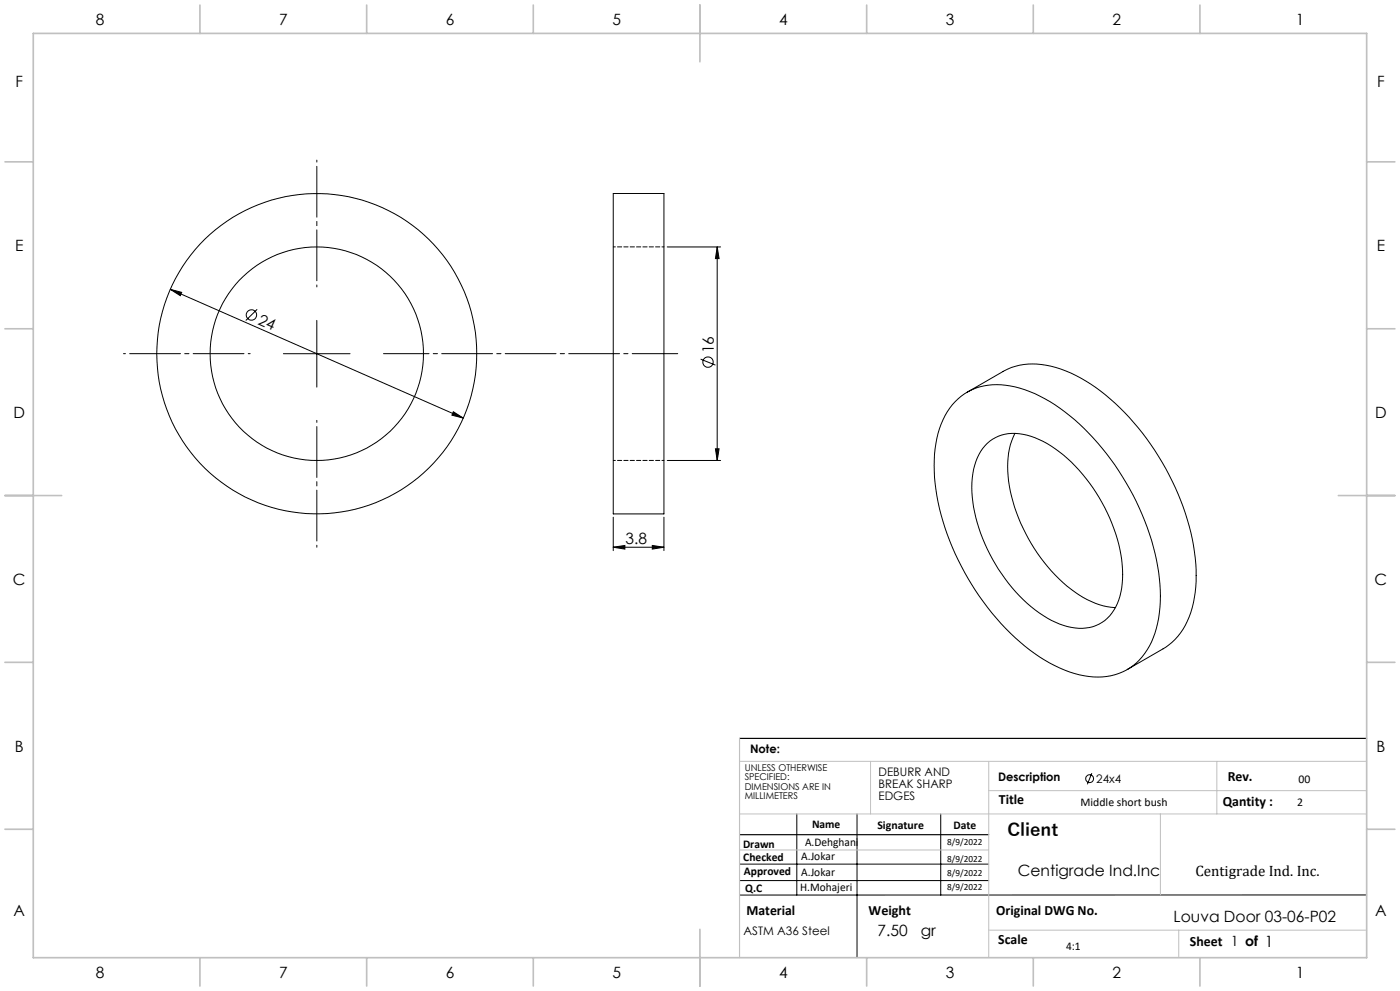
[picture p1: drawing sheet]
<svg xmlns="http://www.w3.org/2000/svg" width="420mm" height="297mm" viewBox="0 0 420 297" stroke-linecap="round" stroke-linejoin="round" font-family="sans-serif">
<g fill="none" stroke="#000" stroke-width=".3">
<path d="M184 58h15.2v96h-15.2zM200.2 74h16M215.2 74l.5 3.5h-1.1zM215.2 74v64M51.1 86.7l87.9 38.6M51.1 86.7l3.4 .9-.4 1zM77.2 92.7l-3.5 3.4M95 96v20M85 106h20M210.2 107.6l4.4 1.8M290.2 117.5l10.7-6.2a20.4 20.4 0 0 1 17.3-.7 55.9 55.9 0 0 1 24.6 19.2 75.2 75.2 0 0 1 16 40.9 29.3 29.3 0 0 1-5.4 19.9l-1.8 1.9-1.9 1.5-11.5 6.7M136 123.4l3 1.9-3.4-.9z"/>
<path d="M200.2 138h16M214.6 134.5h1.1l-.5 3.5zM286.5 120.4a17.9 17.9 0 0 1 18.1-4.4 48.6 48.6 0 0 1 23.4 15.3 77.1 77.1 0 0 1 20 43.9 32.8 32.8 0 0 1-3.8 19.5 17.7 17.7 0 0 1-20.4 7.5 48.9 48.9 0 0 1-23.5-15.3 77.1 77.1 0 0 1-19.9-43.9 33.7 33.7 0 0 1 3.8-19.6zM296.2 132.9a12.6 12.6 0 0 1 13.1-2.1 38.8 38.8 0 0 1 18.6 15.4 47 47 0 0 1 8.9 27.4 15.6 15.6 0 0 1-6.2 12.9 14.2 14.2 0 0 1-14 0 44.9 44.9 0 0 1-19.7-20.5 41.4 41.4 0 0 1-5-24 15.7 15.7 0 0 1 4.3-9.1zM304.5 129.9a26 26 0 0 0-1.4 17.4 51.4 51.4 0 0 0 20.6 31 21.7 21.7 0 0 0 10.9 3.8M184 155v10M199.2 155v10M184 164l3.5-.5v1.1zM184 164h15.2M195.7 163.5l3.5 .5-3.5 .6zM327.6 231.7l-1.4 3.4M221.9 259h74.7"/>
<path d="M239 243.9v24.3M257.1 243.9v43.1M282.2 243.9v24.3M221.9 263.9h74.7M410 268.2h-188.1"/>
<circle cx="75.4" cy="94.4" r="1.56"/>
<circle cx="95" cy="106" r="48"/>
<circle cx="95" cy="106" r="32"/>
<circle cx="212.4" cy="108.5" r="1.55"/>
<circle cx="326.9" cy="233.4" r="1.18"/>
</g>
<path d="M95.1 86v-38M75.1 106h-38M95.1 126v38" fill="none" stroke="#000" stroke-width=".3" stroke-dasharray="15.2 1.3 1.3 1.3" stroke-dashoffset="-1.9"/>
<path d="M115.1 106h88.2" fill="none" stroke="#000" stroke-width=".3" stroke-dasharray="15.2 1.3 1.3 1.3" stroke-dashoffset="1.6"/>
<path d="M221.9 221.3h188.1M221.9 250.2h74.7" fill="none" stroke="#000" stroke-width=".35"/>
<path d="M221.9 228.2h188.1M261.2 228.2v15.7M296.6 228.2v58.8M296.6 237h113.4M365.1 228.2v15.7M221.9 243.9h188.1M221.9 254.7h74.7M348.1 243.9v24.3M296.6 278.8h113.4M353.6 278.8v8.2" fill="none" stroke="#c0c0c0" stroke-width=".3"/>
<path d="M221.9 221.3v65.7" fill="none" stroke="#c0c0c0" stroke-width=".35"/>
<g fill="none" stroke="#c0c0c0" stroke-width=".5">
<path d="M10 10h400v277h-400zM60 1.5v8.5M110 1.5v8.5M160 1.5v8.5M210 1.5v17M260 1.5v8.5M310 1.5v8.5M360 1.5v8.5M1.5 48.5h8.5M410 48.5h8.5M1.5 98.5h8.5M410 98.5h8.5"/>
<path d="M1.5 148.5h17M401.5 148.5h17M1.5 198.5h8.5M410 198.5h8.5M1.5 248.5h8.5M410 248.5h8.5M210 278.5v17M60 287v8.5M110 287v8.5M160 287v8.5M260 287v8.5M310 287v8.5"/>
<path d="M360 287v8.5"/>
</g>
<g fill="#000">
<path d="M136 123.4l-.4 1 3.4 .9zM51.1 86.7l3 1.9 .4-1z"/>
<path d="M214.6 134.5h1.1l-.5 3.5zM215.2 74l.5 3.5h-1.1z"/>
<path d="M184 164l3.5-.5v1.1zM195.7 163.5l3.5 .5-3.5 .6z"/>
</g>
<path d="M199.2 74h-15.2M184 138h15.2" fill="none" stroke="#000" stroke-width=".3" stroke-dasharray="1.3 .6" stroke-dashoffset=".7"/>
<text font-size="5.3" x="302.2" y="250.7">Client</text>
<g font-size="4.7">
<text x="28.7" y="7.6">8</text>
<text x="83.7" y="7.6">7</text>
<text x="133.7" y="7.6">6</text>
<text x="183.7" y="7.6">5</text>
<text x="233.7" y="7.6">4</text>
<text x="283.7" y="7.6">3</text>
<text x="333.7" y="7.6">2</text>
<text x="388.7" y="7.6">1</text>
<text x="4.6" y="26.1">F</text>
<text x="413.1" y="26.1">F</text>
<text x="4.5" y="75.3">E</text>
<text x="413" y="75.3">E</text>
<text x="77.1" y="97" transform="rotate(24 77.1 97)">24</text>
<text x="214.1" y="105.9" transform="rotate(-90 214.1 105.9)">16</text>
<text x="4" y="125.3">D</text>
<text x="412.5" y="125.3">D</text>
<text x="187.7" y="163">3.8</text>
<text x="3.9" y="175.3">C</text>
<text x="412.4" y="175.3">C</text>
<text x="4.4" y="225.3">B</text>
<text x="412.9" y="225.3">B</text>
<text x="305.4" y="262.6">Centigrade Ind.Inc</text>
<text x="4" y="274.6">A</text>
<text x="412.5" y="274.6">A</text>
<text x="263.3" y="280.5">7.50</text>
<text x="276.2" y="280.5">gr</text>
<text x="352.1" y="276.4">Louva Door 03-06-P02</text>
<text x="28.7" y="293.1">8</text>
<text x="83.7" y="293.1">7</text>
<text x="133.7" y="293.1">6</text>
<text x="183.7" y="293.1">5</text>
<text x="233.7" y="293.1">4</text>
<text x="283.7" y="293.1">3</text>
<text x="333.7" y="293.1">2</text>
<text x="388.7" y="293.1">1</text>
</g>
<text font-size="4.5" x="358.6" y="262.6">Centigrade Ind. Inc.</text>
<g font-size="4.2">
<text x="368.3" y="234.1">Rev.</text>
<text x="299.7" y="240.9">Title</text>
<text x="366.8" y="241.6">Qantity :</text>
<text x="223.9" y="274.2">Material</text>
<text x="260.6" y="274.2">Weight</text>
<text x="298.9" y="274.2">Original DWG No.</text>
<text x="299.5" y="282.8">Scale</text>
<text x="357" y="283.6">Sheet 1 of 1</text>
</g>
<g font-size="3.5">
<text x="225" y="225.7">Note:</text>
<text x="263.6" y="232.6">DEBURR AND</text>
<text x="263.6" y="236.1">BREAK SHARP</text>
<text x="263.6" y="239.7">EDGES</text>
<text x="299.4" y="234.1">Description</text>
<text x="328.9" y="234.7">24x4</text>
<text x="389.6" y="234.7">00</text>
<text x="324.2" y="241.6">Middle short bush</text>
<text x="389.2" y="241.6">2</text>
<text x="243.6" y="248.1">Name</text>
<text x="263.2" y="248.5">Signature</text>
<text x="286" y="248.5">Date</text>
<text x="222.9" y="254">Drawn</text>
<text x="240.4" y="257.8">A.Jokar</text>
<text x="241.5" y="253.6">A.Dehghani</text>
<text x="223" y="258.1">Checked</text>
<text x="223.2" y="262.1">Approved</text>
<text x="240.4" y="262.4">A.Jokar</text>
<text x="223.6" y="267.4">Q.C</text>
<text x="240.1" y="267.1">H.Mohajeri</text>
<text x="223.1" y="280.2">ASTM A36 Steel</text>
<text x="319.8" y="284.6">4:1</text>
</g>
<g font-size="2.8">
<text x="223.4" y="231">UNLESS OTHERWISE</text>
<text x="223.4" y="233.8">SPECIFIED:</text>
<text x="223.4" y="236.7">DIMENSIONS ARE IN</text>
<text x="223.4" y="239.5">MILLIMETERS</text>
<text x="284.2" y="253.2">8/9/2022</text>
<text x="284.2" y="258.4">8/9/2022</text>
<text x="284.2" y="262.7">8/9/2022</text>
<text x="284.2" y="266.6">8/9/2022</text>
</g>
</svg>
